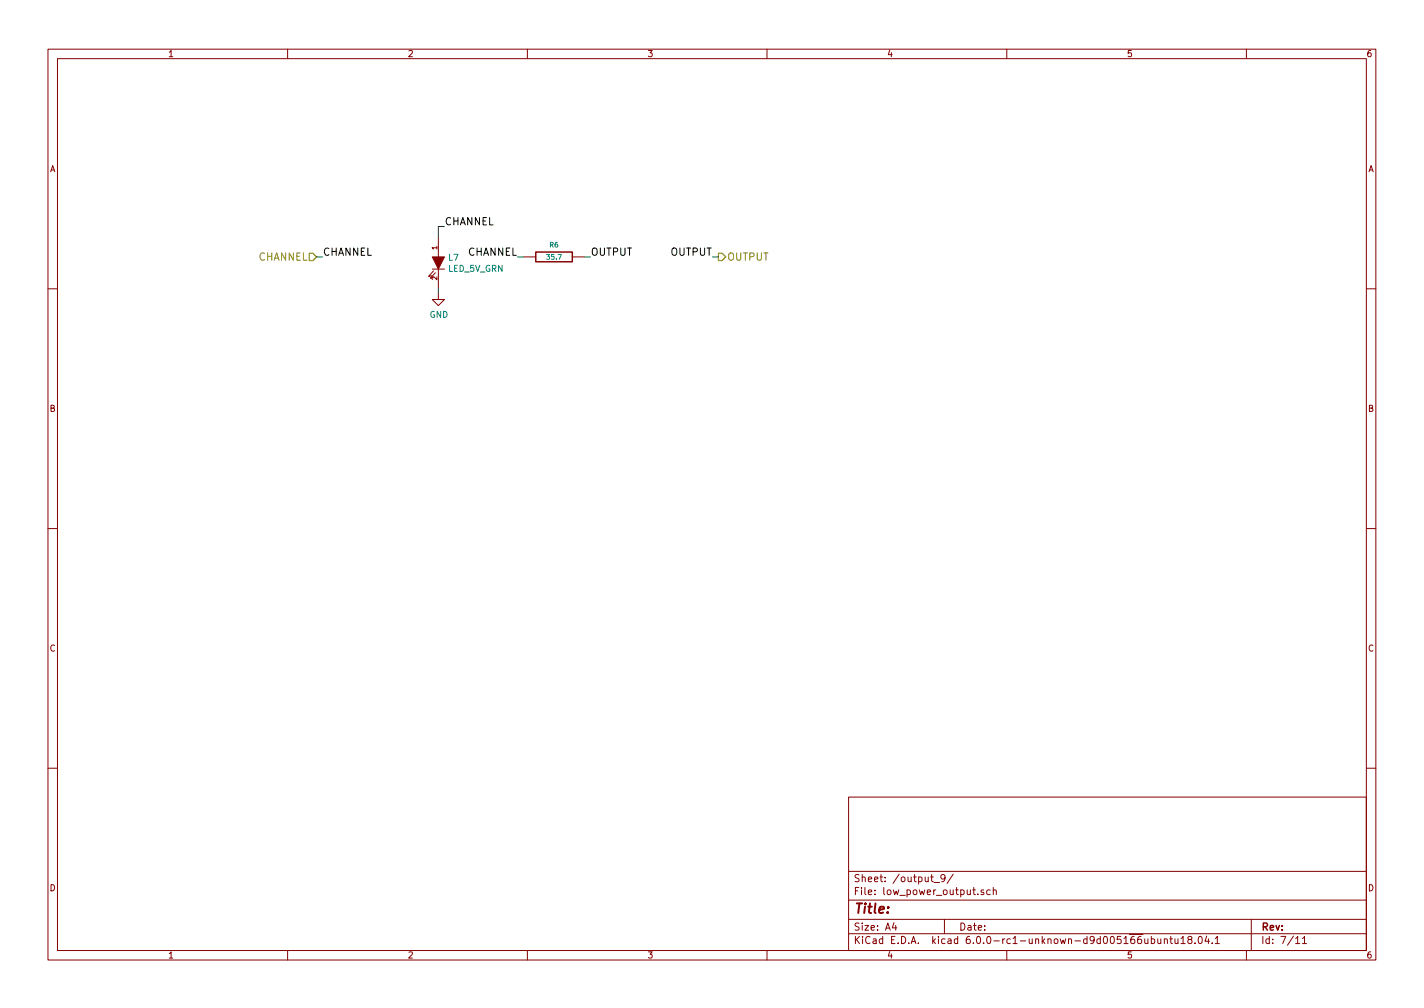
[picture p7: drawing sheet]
<svg xmlns="http://www.w3.org/2000/svg" width="297mm" height="210mm" viewBox="0 0 297 210" stroke-linecap="round" stroke-linejoin="round" font-family="sans-serif">
<g fill="none" stroke="#840000" stroke-width=".21">
<path d="M10 10.3h277v189.9h-277zM12 12.2h273v186.1h-273zM60 10.3v1.9M110 10.3v1.9M160 10.3v1.9M210 10.3v1.9M260 10.3v1.9M90.2 56.1h2.5M90.4 56.5l-1 1.2 .6-.2M90.8 56.9l-1 1.1 .6-.1M91.4 49.8v3.8M91.4 56.1v3.8"/>
<path d="M109.2 53.6h2.6M119.4 53.6h2.5M10 60.2h2M91.4 61.2v1.3h1.3l-1.3 1.2-1.2-1.2h1.2M285 60.2h2M10 110.3h2M285 110.3h2M10 160.2h2M177 166.3h108v32h-108zM285 160.2h2M60 198.3v1.9M110 198.3v1.9"/>
<path d="M160 198.3v1.9M177 194.8h108M177 191.8h108M177 187.8h108M177 181.8h108M186.5 192.5l-.4 1h1M186.8 193v1M194.1 182.9h.6M194.3 182.4v1.3l.4 .2M194.8 184.1h1.2M197 191.8v3M197.1 183.1l-.3 .3h-.3l-.2-.3 .1-.6 .4-.1 .3 .2a1.13 1.13 0 0 1-.3 1.2l-.4 .1"/>
<path d="M198.8 182.3l-1.2 2M204 186.5v.1M205.2 185.7l-.4-.1-.2 .2 .1 .2 .5 .2v.3h-.6M206.6 185.7l-.5-.1-.3 .3 .1 .6 .2 .1 .5-.1M207.2 185.7l.2-.1 .3 .1 .1 .9M207.2 185.1v1.5M210 198.3v1.9M238.8 195.8l.1 .9 .3 .1 .2-.1M239.4 195.8v1M240.2 195.9l.4-.1 .3 .3-.1 .6-.2 .1-.4-.1M240.2 195.3v1.5M241.5 195.8l.1 .9 .3 .1 .2-.1"/>
<path d="M242.1 195.8v1M242.9 196l.2-.2 .3 .1 .1 .9M242.9 195.8v1M244 195.8h.6M244.2 195.3v1.3l.4 .2M245.1 195.8v.9l.4 .1 .2-.1M245.7 195.8v1M246.4 195.8l.4-.5v1.5M246.4 196.8h.8M248.1 196l-.3-.3 .1-.2 .2-.2 .4 .1 .1 .2-.1 .3-.4 .1-.3 .3 .1 .4 .2 .1 .4-.1 .1-.2v-.2l-.2-.3M249.3 196.7v.1M250.1 195.5l.3-.2a.86 .86 0 0 1-.1 1.5l-.2-.1-.2-.4z"/>
<path d="M251.7 195.2l-.3 1.1h.9M252.1 195.8v1M252.9 196.7v.1M253.5 195.8l.4-.5v1.5M253.5 196.8h.9M260 198.3v1.9M261 191.8v6.5M270.3 195.8l.4-.5v1.5M270.3 196.8h.8M271.7 195.8l.4-.5v1.5M271.7 196.8h.8"/>
</g>
<path d="M64.5 52.8h.8l.7 .8-.7 .8h-.8zM149.9 52.8h.7l.8 .8-.8 .8h-.7z" fill="none" stroke="#848400" stroke-width=".25"/>
<path d="M66 53.6h1.3M91.4 59.9v1.3M92.7 47.2h-1.3v2.6M107.9 53.6h1.3M121.9 53.6h1.3M148.6 53.6h1.3" fill="none" stroke="#008400" stroke-width=".21"/>
<path d="M111.8 52.6h7.6v2h-7.6z" fill="none" stroke="#840000" stroke-width=".3"/>
<path d="M90.2 53.6h2.5l-1.3 2.5z" fill="#840000" stroke="#840000" stroke-width=".21"/>
<text font-size="2.8" fill="#840000" x="178" y="190.5">Title:</text>
<g font-size="2.1">
<text x="92.7" y="47">CHANNEL</text>
<text x="67.3" y="53.3">CHANNEL</text>
<text x="97.6" y="53.3">CHANNEL</text>
<text x="123.2" y="53.3">OUTPUT</text>
<text x="139.9" y="53.3">OUTPUT</text>
</g>
<g font-size="2.1" fill="#848400">
<text x="53.9" y="54.4">CHANNEL</text>
<text x="151.6" y="54.4">OUTPUT</text>
</g>
<g font-size="2.1" fill="#840000">
<text x="178" y="184">Sheet: /output_9/</text>
<text x="178" y="186.7">File: low_power_output.sch</text>
<text x="178" y="196.9">KiCad E.D.A. kicad 6.0.0-rc1-unknown-d9d005166ubuntu18.04.1</text>
<text x="178" y="194.1">Size: A4</text>
<text x="200" y="194.1">Date:</text>
<text x="263" y="194.1">Rev:</text>
<text x="263" y="196.9">Id: 7/11</text>
</g>
<g font-size="1.8" fill="#840000">
<text x="35" y="11.9">1</text>
<text x="85" y="11.9">2</text>
<text x="135" y="11.9">3</text>
<text x="185" y="11.9">4</text>
<text x="235" y="11.9">5</text>
<text x="285" y="11.9">6</text>
<text x="10.4" y="35.9">A</text>
<text x="285.4" y="35.9">A</text>
<text x="10.4" y="85.9">B</text>
<text x="285.4" y="85.9">B</text>
<text x="10.4" y="135.9">C</text>
<text x="285.4" y="135.9">C</text>
<text x="10.4" y="185.9">D</text>
<text x="285.4" y="185.9">D</text>
<text x="35" y="199.9">1</text>
<text x="85" y="199.9">2</text>
<text x="135" y="199.9">3</text>
<text x="185" y="199.9">4</text>
<text x="235" y="199.9">5</text>
<text x="285" y="199.9">6</text>
</g>
<g font-size="1.8" fill="#008484">
<text x="93.5" y="56.7">LED_5V_GRN</text>
<text x="93.6" y="54.4">L7</text>
<text x="89.6" y="66.3">GND</text>
</g>
<g font-size="1.4" fill="#840000">
<text x="91.2" y="52.1" transform="rotate(-90 91.2 52.1)">1</text>
<text x="91.2" y="58.4" transform="rotate(-90 91.2 58.4)">2</text>
</g>
<g font-size="1.4" fill="#008484">
<text x="114.7" y="51.6">R6</text>
<text x="114.2" y="54.1">35.7</text>
</g>
</svg>
